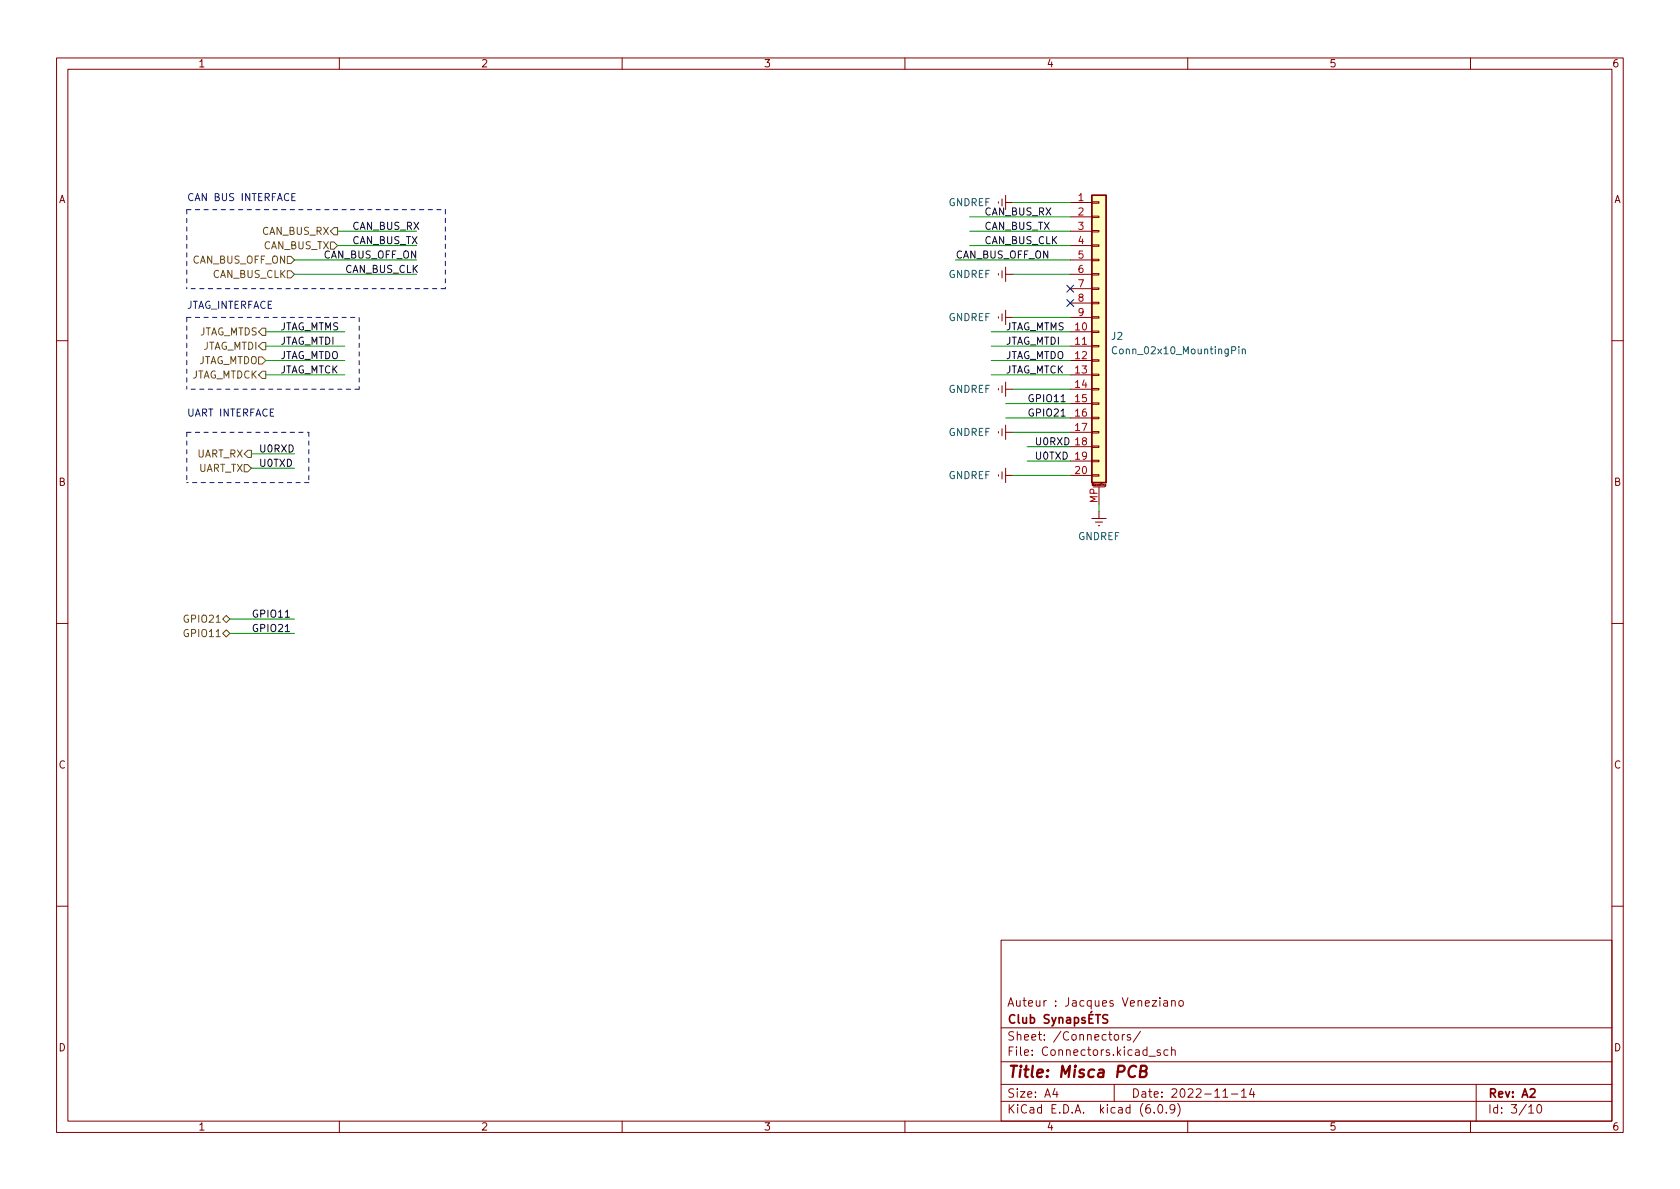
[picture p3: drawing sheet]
<svg xmlns="http://www.w3.org/2000/svg" width="297mm" height="210mm" viewBox="0 0 297 210" stroke-linecap="round" stroke-linejoin="round" font-family="sans-serif">
<g fill="none" stroke="#840000" stroke-width=".18">
<path d="M10 10.2h277v190.1h-277zM12 12.2h273v186.1h-273zM60 10.2v2M110 10.2v2M160 10.2v2M210 10.2v2M260 10.2v2M176.5 35.7v.2M177.2 35.2v1.2M177.8 34.5v2.6M177.8 35.8h1.3M189.2 35.8h3.8"/>
<path d="M189.2 38.3h3.8M193 38.2h1.3v.3h-1.3zM193 35.7h1.3v.2h-1.3zM176.5 48.4v.2M176.5 56v.3M177.2 47.9v1.2M177.2 55.5v1.3M177.8 56.1h1.3M177.8 47.2v2.6M177.8 54.9v2.5M177.8 48.5h1.3M189.2 56.1h3.8"/>
<path d="M189.2 48.5h3.8M189.2 58.7h3.8M189.2 40.9h3.8M189.2 43.4h3.8M189.2 46h3.8M189.2 51h3.8M189.2 53.6h3.8M193 58.5h1.3v.3h-1.3zM193 56h1.3v.3h-1.3zM193 53.5h1.3v.2h-1.3zM193 50.9h1.3v.3h-1.3zM193 48.4h1.3v.2h-1.3z"/>
<path d="M193 45.8h1.3v.3h-1.3zM193 43.3h1.3v.3h-1.3zM193 40.8h1.3v.2h-1.3zM10 60.2h2M176.5 68.7v.3M176.5 76.3v.3M177.2 68.2v1.3M177.2 75.8v1.3M177.8 67.6v2.5M177.8 75.2v2.5M177.8 68.8h1.3M177.8 76.4h1.3"/>
<path d="M189.2 68.8h3.8M189.2 76.4h3.8M189.2 61.2h3.8M189.2 63.7h3.8M189.2 66.3h3.8M189.2 71.4h3.8M189.2 73.9h3.8M189.2 79h3.8M193 78.9h1.3v.2h-1.3zM193 76.3h1.3v.3h-1.3zM193 73.8h1.3v.2h-1.3zM193 71.2h1.3v.3h-1.3z"/>
<path d="M193 68.7h1.3v.3h-1.3zM193 66.2h1.3v.2h-1.3zM193 63.6h1.3v.3h-1.3zM193 61.1h1.3v.2h-1.3zM285 60.2h2M176.5 83.9v.3M177.2 83.4v1.3M177.8 82.8v2.5M177.8 84.1h1.3M189.2 84.1h3.8M189.2 81.5h3.8M193 83.9h1.3v.3h-1.3z"/>
<path d="M193 81.4h1.3v.3h-1.3zM193 91.7h2.6M193.3 86.1h2M193.7 92.3h1.2M194.2 93h.2M194.3 86.1v3M194.3 90.4v1.3M195.5 85.6v.3l-.2 .1M195.5 85.7h-.2l.1 .2h.1M10 110.2h2M285 110.2h2M10 160.2h2"/>
<path d="M177 166.3h108v32h-108zM205.1 176.4v.2M205.1 176.9v1M205.8 177h.6v.9M206.4 177.3l-.5 .1a.29 .29 0 0 0-.2 .2 .29 .29 0 0 0 .2 .3h.5M207.1 177.1l.3-.2 .3 .1 .1 .9M207.1 176.9v1M208.5 177.1l.2-.2 .4 .2 .1 .5-.1 .3h-.4l-.2-.1zM285 160.2h2M60 198.3v2M110 198.3v2M160 198.3v2"/>
<path d="M177 194.8h108M177 191.8h108M177 187.8h108M177 181.8h108M186.5 192.5l-.4 1h1M186.9 193v1M197 191.8v3M197.1 183.1l.2-.2 .4 .2 .1 .5-.2 .3h-.3l-.2-.1zM198.4 182.9v1M198.9 182.9l-.3 .1-.2 .2M199.9 183l-.4-.1-.2 .2 .1 .3 .5 .1v.4h-.6M201.6 182.4l-1.2 1.9"/>
<path d="M203.1 186.8h1.2M204.1 196.7v.1M204.9 195.4l.2-.1a.81 .81 0 0 1 .6 .7 .81 .81 0 0 1-.3 .8h-.2a.81 .81 0 0 1-.6-.6 .81 .81 0 0 1 .3-.8zM205.1 185.7l-.3-.1-.2 .2v.3l.5 .1v.4h-.5M206.2 196.7v.1M206.5 185.7l-.4-.1-.3 .3v.4l.1 .3h.6M207.1 185.8l.3-.2 .3 .1 .1 .9M207.1 185.1v1.5M207.7 196l-.3 .3h-.3l-.2-.3 .1-.6 .4-.1 .2 .2a.99 .99 0 0 1-.3 1.3h-.3M208.2 195.1a1.72 1.72 0 0 1 0 2.3M210 198.3v2M216.2 194h.9"/>
<path d="M217.7 193.5h1.2M219.5 193l.4-.5v1.5M219.5 194h.9M221.3 192.5l-.4 1h1M221.6 193v1M260 198.3v2M261 191.8v6.5M270.3 195.8l.4-.5v1.5M270.3 196.8h.9M271.9 195.4l.2-.1a.81 .81 0 0 1 .6 .7 .81 .81 0 0 1-.3 .8h-.2a.81 .81 0 0 1-.6-.6 .81 .81 0 0 1 .3-.8z"/>
</g>
<path d="M201.6 189.4l.9-.1a.46 .46 0 0 0 .3-.4 .46 .46 0 0 0-.4-.4h-.6l-.3 2h.8a.53 .53 0 0 0 .4-.5 .53 .53 0 0 0-.4-.6" fill="none" stroke="#840000" stroke-width=".4"/>
<g fill="none" stroke="#840000" stroke-width=".3">
<path d="M179.4 179.6a.6 .6 0 0 0-.7 0 .6 .6 0 0 0-.2 .7 .56 .56 0 0 0 .3 .6 .56 .56 0 0 0 .6-.1M180.1 179.4v1.3l.2 .2M180.8 179.9l.1 1h.4l.2-.1M181.5 179.9v1M182.2 179.4v1.5M185.5 179.5l-.6-.1-.2 .2v.4l.6 .3 .2 .3-.3 .3h-.6M186 179.9l.3 1M186.7 179.9l-.5 1.4-.2 .1M187.3 179.9v1M190 179.9v1.5M193.3 179.4h-.7v1.5h.7M193.7 179.4h.9"/>
<path d="M194.1 179.4v1.5M195.8 179.5l-.5-.1-.2 .2v.4l.6 .3 .1 .3-.2 .3h-.6M182.2 180l.4-.1 .3 .3v.4l-.1 .3h-.6M187.3 180.1l.2-.2 .3 .1 .1 .9M188.6 180h.6l.1 .9M189.3 180.3l-.5 .1a.29 .29 0 0 0-.3 .2 .29 .29 0 0 0 .3 .3h.5M190 180l.4-.1 .3 .3v.4l-.1 .3h-.6M191.8 180l-.3-.1-.2 .2v.3l.5 .1v.4h-.5M192.6 180.1h.5"/>
</g>
<path d="M193 34.5h2.6v50.8h-2.6z" fill="#ffffc2" stroke="#ffffc2" stroke-width=".18"/>
<path d="M193 34.5h2.6v50.8h-2.6z" fill="none" stroke="#840000" stroke-width=".25"/>
<path d="M197.4 61.4a.6 .6 0 0 0-.8 .4 .6 .6 0 0 0 .6 .8l.2-.2M219 61.3v.1M219 61.7v.9M219.6 61.8l.2-.1 .3 .1 .1 .8M219.6 61.7v.9" fill="none" stroke="#006464" stroke-width=".18"/>
<path d="M46.4 58h.6v1.3h-.6l-.7-.6zM50.8 47.9h.6l.7 .6-.7 .6h-.6zM50.8 45.3h.6l.7 .7-.7 .6h-.6zM58.4 42.8h.7l.6 .6-.6 .7h-.7zM59.1 40.3h.6v1.2h-.6l-.7-.6zM43.8 79.6h.6v1.3h-.6l-.6-.6zM45.7 63.1h.7l.6 .6-.6 .7h-.7zM46.4 60.6h.6v1.2h-.6l-.7-.6zM46.4 65.7h.6v1.2h-.6l-.7-.6zM43.2 82.2h.6l.6 .6-.6 .6h-.6zM39.4 112l.6-.6 .6 .6-.6 .6zM39.4 109.5l.6-.7 .6 .7-.6 .6z" fill="none" stroke="#725600" stroke-width=".18"/>
<path d="M187.6 73.6h.7M187.6 71h.7M50.5 109.1h.7M50.5 111.7h.7" fill="none" stroke="#0f0f0f" stroke-width=".18"/>
<path d="M51.6 34.8h.4M52.2 34.2h-.6v1.3h.6" fill="none" stroke="#0000c2" stroke-width=".18"/>
<path d="M33 37.1h45.7M33 37.1v13.9M78.7 37.1v13.9M33 56.1v12.7M33 56.1h30.5M63.5 56.1v12.7M78.7 51h-45.7M33 76.4h21.6M33 76.4v8.9M54.6 76.4v8.9M63.5 68.8h-30.5M54.6 85.3h-21.6" fill="none" stroke="#0000c2" stroke-width=".18" stroke-dasharray=".8 .8"/>
<g fill="none" stroke="#009600" stroke-width=".18">
<path d="M171.4 38.3h17.8M179.1 35.8h10.1M47 58.7h14M52.1 48.5h21.6M52.1 46h21.6M59.7 40.9h14M59.7 43.4h14M168.9 46h20.3M171.4 40.9h17.8M171.4 43.4h17.8M175.3 58.7h13.9M179.1 48.5h10.1"/>
<path d="M179.1 56.1h10.1M47 63.7h14M47 61.2h14M47 66.3h14M175.3 63.7h13.9M175.3 61.2h13.9M175.3 66.3h13.9M177.8 71.4h11.4M177.8 73.9h11.4M179.1 76.4h10.1M179.1 68.8h10.1M181.6 79h7.6"/>
<path d="M44.4 80.3h7.7M44.4 82.8h7.7M179.1 84.1h10.1M181.6 81.5h7.6M194.3 89.1v1.3M40.6 109.5h11.5M40.6 112h11.5"/>
</g>
<path d="M188.6 53l1.2 1.2M188.6 50.4l1.2 1.3M189.8 53l-1.2 1.2M189.8 50.4l-1.2 1.3" fill="none" stroke="#000084" stroke-width=".18"/>
<text font-size="2.8" fill="#840000" x="178" y="190.6">Title: Misca PCB</text>
<g font-size="2.1" fill="#840000">
<text x="178" y="178">Auteur : Jacques Veneziano</text>
<text x="178" y="184">Sheet: /Connectors/</text>
<text x="178" y="186.7">File: Connectors.kicad_sch</text>
<text x="178" y="196.9">KiCad E.D.A. kicad (6.0.9)</text>
<text x="178" y="194.1">Size: A4</text>
<text x="200" y="194.1">Date: 2022-11-14</text>
<text x="263" y="194.1">Rev: A2</text>
<text x="263" y="196.9">Id: 3/10</text>
</g>
<g font-size="1.8" fill="#840000">
<text x="35" y="11.9">1</text>
<text x="85" y="11.9">2</text>
<text x="135" y="11.9">3</text>
<text x="185" y="11.9">4</text>
<text x="235" y="11.9">5</text>
<text x="285" y="11.9">6</text>
<text x="10.3" y="35.9">A</text>
<text x="285.3" y="35.9">A</text>
<text x="10.3" y="85.9">B</text>
<text x="285.3" y="85.9">B</text>
<text x="10.3" y="135.9">C</text>
<text x="285.3" y="135.9">C</text>
<text x="10.3" y="185.9">D</text>
<text x="285.3" y="185.9">D</text>
<text x="35" y="199.9">1</text>
<text x="85" y="199.9">2</text>
<text x="135" y="199.9">3</text>
<text x="185" y="199.9">4</text>
<text x="235" y="199.9">5</text>
<text x="285" y="199.9">6</text>
</g>
<g font-size="1.8" fill="#0000c2">
<text x="33" y="35.5">CAN BUS INTERFACE</text>
<text x="33" y="54.6">JTAG_INTERFACE</text>
<text x="33" y="73.6">UART INTERFACE</text>
</g>
<g font-size="1.8" fill="#a90000">
<text x="190.6" y="35.6">1</text>
<text x="190.6" y="38.1">2</text>
<text x="190.6" y="40.6">3</text>
<text x="190.6" y="43.2">4</text>
<text x="190.6" y="45.7">5</text>
<text x="190.6" y="48.3">6</text>
<text x="190.6" y="50.8">7</text>
<text x="190.6" y="53.3">8</text>
<text x="190.2" y="58.4">10</text>
<text x="190.6" y="55.9">9</text>
<text x="190.2" y="61">11</text>
<text x="190.2" y="63.5">12</text>
<text x="190.2" y="66">13</text>
<text x="190.2" y="68.6">14</text>
<text x="190.2" y="71.1">15</text>
<text x="190.2" y="73.7">16</text>
<text x="190.2" y="76.2">17</text>
<text x="190.2" y="78.7">18</text>
<text x="190.2" y="81.3">19</text>
<text x="190.2" y="83.8">20</text>
<text x="194.1" y="89" transform="rotate(-90 194.1 89)">MP</text>
</g>
<g font-size="1.8" fill="#725600">
<text x="46.3" y="41.5">CAN_BUS_RX</text>
<text x="34" y="46.6">CAN_BUS_OFF_ON</text>
<text x="46.5" y="44.1">CAN_BUS_TX</text>
<text x="37.5" y="49.1">CAN_BUS_CLK</text>
<text x="34.9" y="59.3">JTAG_MTDS</text>
<text x="34.7" y="64.4">JTAG_MTDO</text>
<text x="35.6" y="61.8">JTAG_MTDI</text>
<text x="33.5" y="66.9">JTAG_MTDCK</text>
<text x="34.7" y="80.9">UART_RX</text>
<text x="34.9" y="83.4">UART_TX</text>
<text x="32.9" y="112.6">GPIO11</text>
<text x="32.9" y="110.1">GPIO21</text>
</g>
<g font-size="1.8" fill="#0f0f0f">
<text x="62.2" y="40.6">CAN_BUS_RX</text>
<text x="174" y="38.1">CAN_BUS_RX</text>
<text x="174" y="40.6">CAN_BUS_TX</text>
<text x="57.1" y="45.7">CAN_BUS_OFF_ON</text>
<text x="62.2" y="43.2">CAN_BUS_TX</text>
<text x="168.9" y="45.7">CAN_BUS_OFF_ON</text>
<text x="174" y="43.2">CAN_BUS_CLK</text>
<text x="61" y="48.2">CAN_BUS_CLK</text>
<text x="49.5" y="58.4">JTAG_MTMS</text>
<text x="177.8" y="58.4">JTAG_MTMS</text>
<text x="49.5" y="60.9">JTAG_MTDI</text>
<text x="49.5" y="63.5">JTAG_MTDO</text>
<text x="177.8" y="60.9">JTAG_MTDI</text>
<text x="177.8" y="63.5">JTAG_MTDO</text>
<text x="49.5" y="66">JTAG_MTCK</text>
<text x="177.8" y="66">JTAG_MTCK</text>
<text x="181.6" y="71.1">GPIO11</text>
<text x="181.6" y="73.6">GPIO21</text>
<text x="45.7" y="80">U0RXD</text>
<text x="45.7" y="82.5">U0TXD</text>
<text x="182.9" y="78.7">U0RXD</text>
<text x="182.9" y="81.3">U0TXD</text>
<text x="44.4" y="109.2">GPIO11</text>
<text x="44.4" y="111.7">GPIO21</text>
</g>
<g font-size="1.8" fill="#006464">
<text x="167.7" y="36.4">GNDREF</text>
<text x="167.7" y="49.1">GNDREF</text>
<text x="167.7" y="56.8">GNDREF</text>
<text x="196.5" y="60.1">J2</text>
<text x="197.4" y="62.6">Conn_02x10_MountingPin</text>
<text x="167.7" y="69.5">GNDREF</text>
<text x="167.7" y="77.1">GNDREF</text>
<text x="167.7" y="84.7">GNDREF</text>
<text x="190.6" y="95.5">GNDREF</text>
</g>
<text font-size=".5" fill="#840000" x="193.1" y="85.9">Mounting</text>
</svg>
